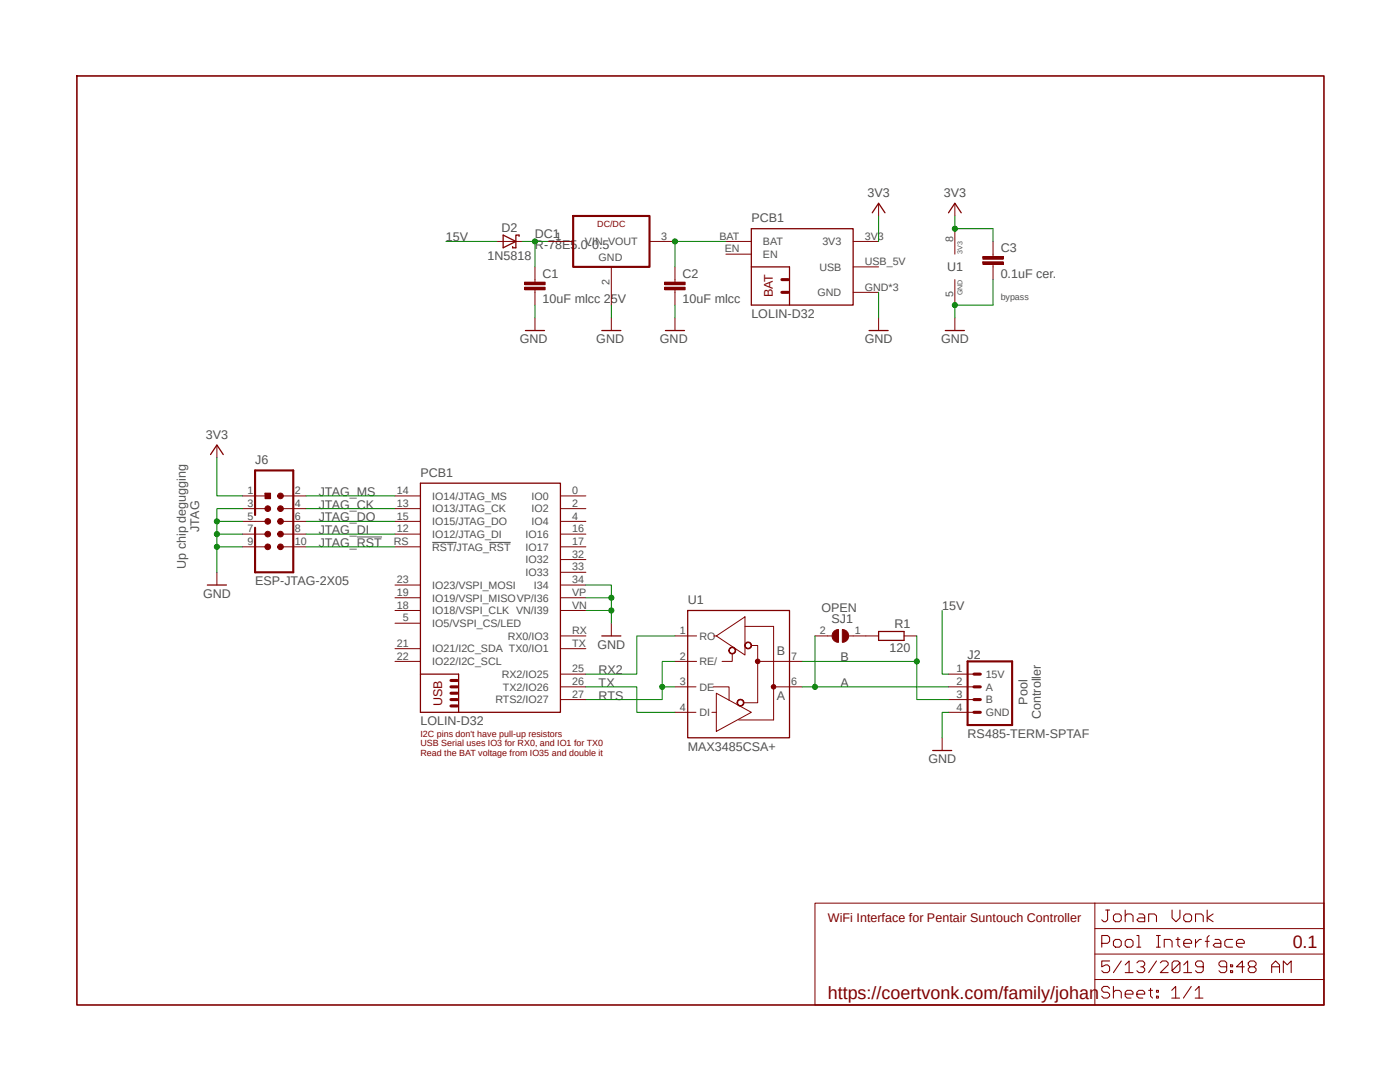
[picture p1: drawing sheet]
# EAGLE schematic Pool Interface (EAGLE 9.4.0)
REV: 0.1
U$1 (FRAME_LETTER_L): AUTHOR_NAME: Johan Vonk; DESCRIPTION: WiFi Interface for Pentair Suntouch Controller; REV: 0.1; URL: https://coertvonk.com/family/johan

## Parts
C1  10uF mlcc 25V  C-EUC0805K  [C0805K]
C2  10uF mlcc  C-EUC0805K  [C0805K]
C3  0.1uF cer.  C-EUC0805K  [C0805K]
D2  1N5818  [DO41-7.6]
DC1  R-78E5.0-0.5  [SIP3]
J2  RS485-TERM-SPTAF  [SPTAF1/4-5,0-LL]
J6  ESP-JTAG-2X05  [2X05_SHROUDED]
PCB1  LOLIN-D32  [LOLIN-D32]
R1  120Ω 1/4W  R-EU_R0805  [R0805]
SJ1  OPEN  SJ  [SJ]
U1  MAX3485CSA+  [SO08]

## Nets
3V3: C3.1 J6.1(3V3) PCB1.3V3(P:3V3) U1.8(P:VCC)
15V: D2.A J2.1(15V)
A: J2.2(A) SJ1.2 U1.6(A)
B: J2.3(B) R1.1 U1.7(B)
GND: C1.2 C2.2 C3.2 DC1.2(GND) J2.4(GND) J6.3(GND) J6.5(GND) J6.7(GND) J6.9(GND) PCB1.34(I34) PCB1.GND(P:GND) PCB1.GND@1(P:GND) PCB1.GND@2(P:GND) PCB1.VN(VN/I39) PCB1.VP(VP/I36) U1.5(P:GND)
JTAG_!RST: J6.10(NC) PCB1.RS(!RST/!JTAG_!RST)
JTAG_CK: J6.4(TCK) PCB1.13(IO13/JTAG_CK)
JTAG_DI: J6.8(TDI) PCB1.12(IO12/JTAG_DI)
JTAG_DO: J6.6(TDO) PCB1.15(IO15/JTAG_DO)
JTAG_MS: J6.2(TMS) PCB1.14(IO14/JTAG_MS)
N$5: R1.2 SJ1.1
RTS: PCB1.27(RTS2/IO27) U1.2(RE/) U1.3(DE)
RX2: PCB1.25(RX2/IO25) U1.1(RO)
TX: PCB1.26(TX2/IO26) U1.4(DI)
VIN: C1.1 D2.C DC1.1(VIN)
VOUT: C2.1 DC1.3(VOUT) PCB1.BAT(P:BAT)
Unconnected: PCB1.0(IO0) PCB1.2(IO2) PCB1.4(IO4) PCB1.5(IO5/VSPI_CS/LED) PCB1.16(IO16) PCB1.17(IO17) PCB1.18(IO18/VSPI_CLK) PCB1.19(IO19/VSPI_MISO) PCB1.21(IO21/I2C_SDA) PCB1.22(IO22/I2C_SCL) PCB1.23(IO23/VSPI_MOSI) PCB1.32(IO32) PCB1.33(IO33) PCB1.EN(P:EN) PCB1.RX(RX0/IO3) PCB1.TX(TX0/IO1) PCB1.USB_5V(P:USB)

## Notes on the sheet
- bypass
- Up chip degugging
  JTAG
- Pool
  Controller
